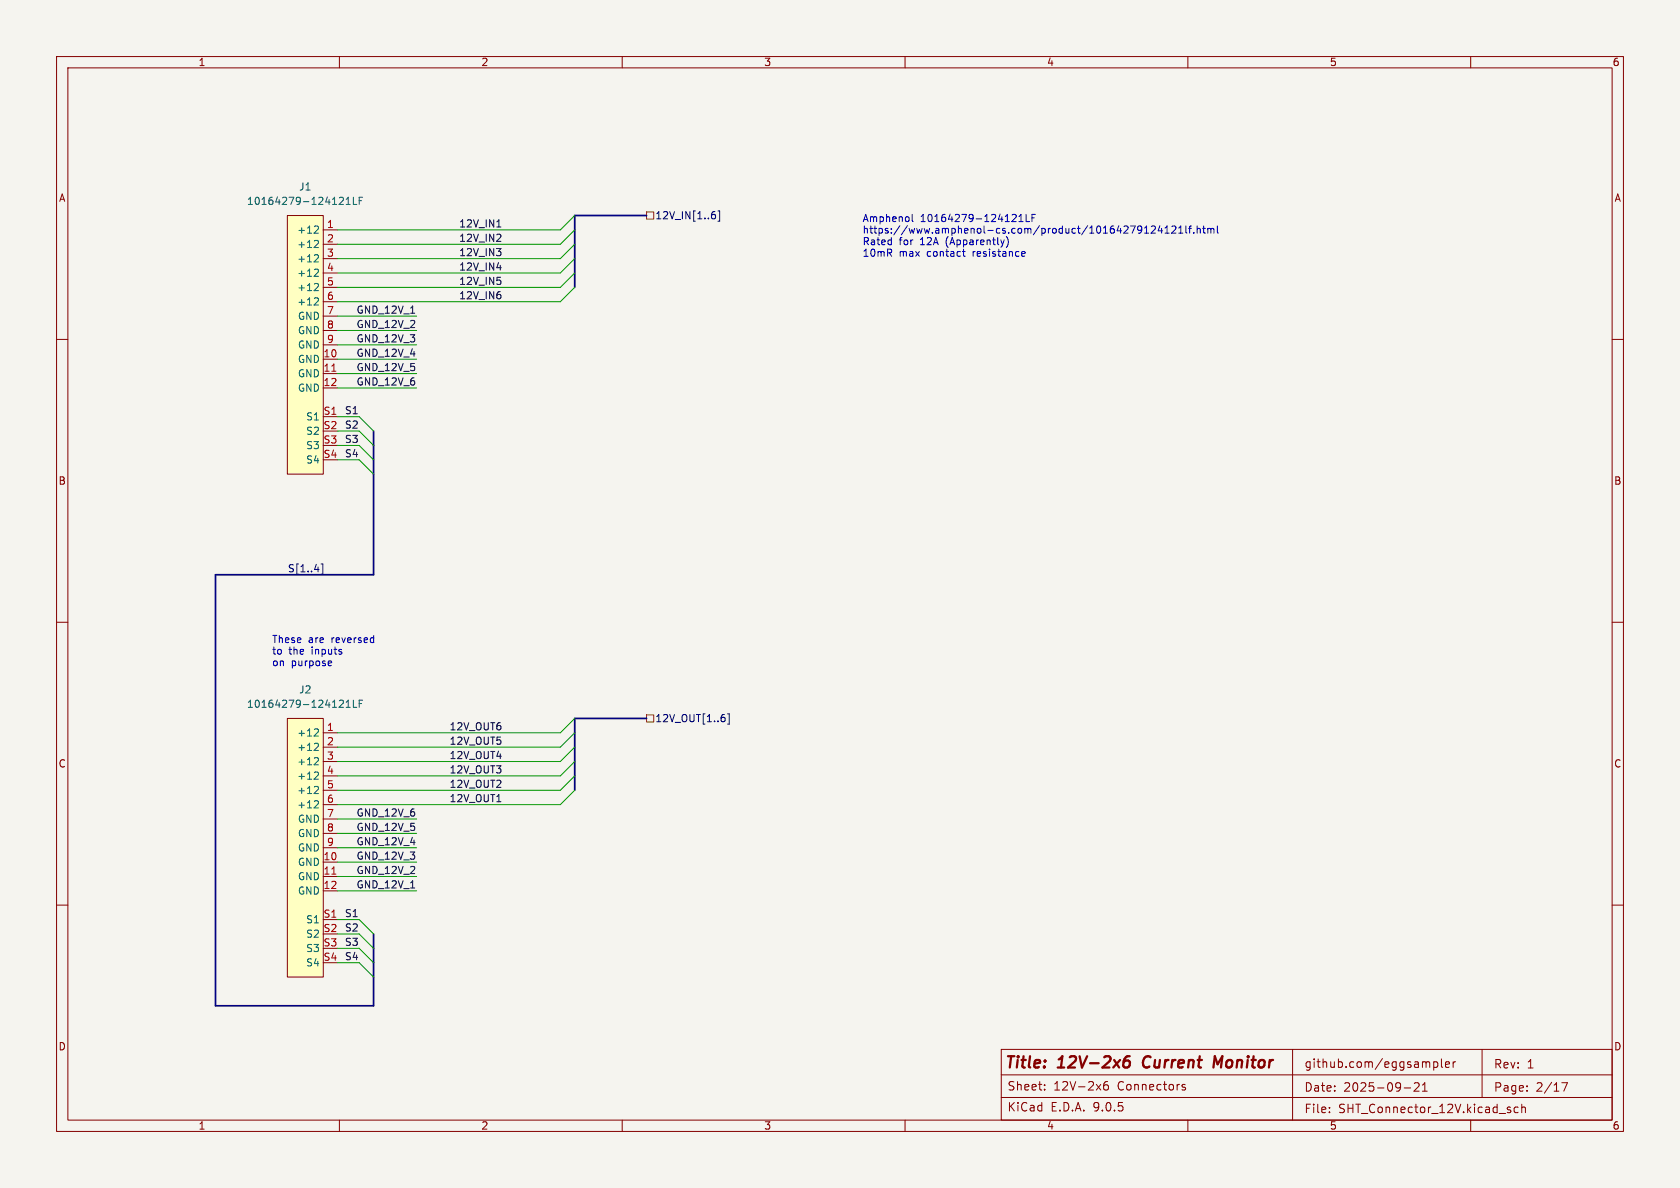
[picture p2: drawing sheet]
<svg xmlns="http://www.w3.org/2000/svg" width="297mm" height="210mm" viewBox="0 0 297 210" stroke-linecap="round" stroke-linejoin="round" font-family="sans-serif">
<path d="M0 0h297v210h-297z" fill="#f5f4ef" stroke="#f5f4ef" stroke-width=".18"/>
<g fill="none" stroke="#840000" stroke-width=".18">
<path d="M10 10h277v190h-277zM12 12h273v186h-273zM60 10v2M110 10v2M160 10v2M210 10v2M260 10v2M10 60h2M285 60h2M10 110h2M285 110h2M10 160h2"/>
<path d="M285 160h2M60 198v2M110 198v2M160 198v2M177 194h108M177 190h108M177 185.5h108v12.5h-108zM184.7 192.6v.1M184.7 191.8v.1M195.8 191.2a.59 .59 0 0 0-.7 .6v.6l.1 .2 .5 .1 .2-.1 .1-.5-.2-.3h-.4l-.3 .3M209.5 191.8l-.3-.1-.2 .2v.2l.5 .2v.3h-.5M210 198v2"/>
<path d="M228.5 185.5v12.5M235 196.6v.1M235 195.8v.1M248.2 192.3h1.2M250 191.5l.6-.1 .2 .1 .1 .3-.9 1.1h.9M251.5 192.9h.8M251.5 191.8l.4-.4v1.5M253.5 187.7v1.5M253.5 187.8l.4-.1 .3 .3v.4l-.2 .2h-.5M254.8 187.2v1.3l.2 .2M255.5 188.2l.8-.2-.1-.2-.4-.1-.3 .2 .1 .7h.6M256.9 187.7v1"/>
<path d="M257.3 187.7l-.3 .1-.1 .2M260 198v2M262 185.5v8.5M266.9 196.2l.2 .2-.2 .3M266.9 195.7l.1 .1M268.4 195.8l-.4-.1-.3 .3v.4l.1 .2h.6M269 195.8l.2-.1 .4 .1 .1 .9M269 195.2v1.5M270 192.8v.1M270 192v.1M276.1 191.4h1l-.6 1.5"/>
</g>
<path d="M198.7 187.7a.64 .64 0 0 1 1 0v.6a.66 .66 0 0 1-1 .3M199.7 186.7a.81 .81 0 0 0-.9 .5M202.3 187a1.27 1.27 0 0 0 0 1.6M216.1 186.7l-.8 1.4-.5-1.4-.3 2" fill="none" stroke="#840000" stroke-width=".4"/>
<path d="M50.8 38.1h6.3v45.7h-6.3z" fill="#ffffc2"/>
<g fill="none" stroke="#840000" stroke-width=".18">
<path d="M50.8 38.1h6.3v45.7h-6.3zM57.1 40.6h2.6M57.1 43.2h2.6M57.1 45.7h2.6M57.1 48.3h2.6M57.1 50.8h2.6M57.1 53.3h2.6M57.1 55.9h2.6M57.1 58.4h2.6M57.1 61h2.6M57.1 63.5h2.6M57.1 66h2.6"/>
<path d="M57.1 68.6h2.6M57.1 73.7h2.6"/>
</g>
<path d="M55.8 39.9l.4 .1 .1 .3-.8 .9h.8M60.5 34.9l.2 .2v.3l-.8 .7h.8M61.2 36.1h.7M61.2 35.2l.4-.3v1.2M62.5 34.9v1.2h.6M63.5 35.5h.4M64.1 34.9h-.6v1.2M55.8 42.5l.4 .1 .1 .3-.8 .9h.8M55.8 45l.4 .1 .1 .3-.8 .9h.8M55.8 47.6h.4l.1 .3-.8 .9h.8M55.8 50.1l.4 .1 .1 .3-.8 .9h.8M55.8 52.6l.4 .1 .1 .3-.8 .9h.8" fill="none" stroke="#006464" stroke-width=".18"/>
<path d="M58.7 65.6h.7" fill="none" stroke="#a90000" stroke-width=".18"/>
<path d="M50.8 127h6.3v45.7h-6.3z" fill="#ffffc2"/>
<g fill="none" stroke="#840000" stroke-width=".18">
<path d="M50.8 127h6.3v45.7h-6.3zM57.1 129.5h2.6M57.1 132.1h2.6M57.1 134.6h2.6M57.1 137.2h2.6M57.1 139.7h2.6M57.1 142.2h2.6M57.1 144.8h2.6M57.1 147.3h2.6M57.1 149.9h2.6M57.1 152.4h2.6M57.1 154.9h2.6"/>
<path d="M57.1 157.5h2.6M57.1 162.6h2.6"/>
</g>
<path d="M55.8 128.8l.4 .1 .1 .3-.8 .9h.8M55.8 131.4l.4 .1 .1 .3-.8 .9h.8M55.8 133.9l.4 .1 .1 .3-.8 .9h.8M55.8 136.5h.4l.1 .3-.8 .9h.8M55.8 139l.4 .1 .1 .3-.8 .9h.8M60.5 123.8l.2 .2v.3l-.8 .7h.8M61.2 125h.7M61.2 124.1l.4-.3v1.2M62.5 123.8v1.2h.6M63.5 124.4h.4M64.1 123.8h-.6v1.2M55.8 141.5l.4 .1 .1 .3-.8 .9h.8" fill="none" stroke="#006464" stroke-width=".18"/>
<path d="M58.7 154.5h.7" fill="none" stroke="#a90000" stroke-width=".18"/>
<path d="M126 37.9h.3l.2 .2-.1 .5-.4 .1M126.4 37.4l-.4 .1M126.9 37.3h.3v1.8h-.3M56.8 99.7h.3v1.8h-.3M127.8 126.3h.3M128 126.8l.2 .2v.3l-.2 .3M128.6 126.2h.3v1.8h-.3" fill="none" stroke="#000084" stroke-width=".18"/>
<path d="M114.3 37.5h1.3v1.2h-1.3zM114.3 126.4h1.3v1.2h-1.3z" fill="none" stroke="#725600" stroke-width=".18"/>
<path d="M72.6 55.4h.7M87.8 43.9h.8l-.5 .5M87.8 40.1h.8M87.8 47.3h.8M88.4 41.5l.2 .1-.1 .3-.7 .8h.8M88.5 49.6v.6M88.5 44.5v.6M88.5 52.2v.5M72.6 157h.7M87.8 141.7h.8" fill="none" stroke="#0f0f0f" stroke-width=".18"/>
<path d="M114.3 38.1h-12.7v12.7M66 76.2v25.4h-27.9v76.2h27.9v-12.7M114.3 127h-12.7v12.7" fill="none" stroke="#000084" stroke-width=".3"/>
<g fill="none" stroke="#009600" stroke-width=".18">
<path d="M101.6 38.1l-2.5 2.5h-39.4M59.7 58.4h14M59.7 55.9h14M101.6 45.7l-2.5 2.6h-39.4M101.6 48.3l-2.5 2.5h-39.4M101.6 40.6l-2.5 2.6h-39.4M101.6 50.8l-2.5 2.5h-39.4M101.6 43.2l-2.5 2.5h-39.4M59.7 78.7h3.8l2.5 2.6M59.7 76.2h3.8l2.5 2.5M59.7 68.6h14M59.7 73.7h3.8l2.5 2.5"/>
<path d="M59.7 66h14M59.7 63.5h14M59.7 61h14M59.7 81.3h3.8l2.5 2.5M101.6 134.6l-2.5 2.6h-39.4M101.6 139.7l-2.5 2.5h-39.4M101.6 137.2l-2.5 2.5h-39.4M101.6 132.1l-2.5 2.5h-39.4M101.6 127l-2.5 2.5h-39.4M101.6 129.5l-2.5 2.6h-39.4M59.7 147.3h14M59.7 144.8h14"/>
<path d="M59.7 149.9h14M59.7 157.5h14M59.7 154.9h14M59.7 152.4h14M59.7 162.6h3.8l2.5 2.5M59.7 170.2h3.8l2.5 2.5M59.7 167.6h3.8l2.5 2.6M59.7 165.1h3.8l2.5 2.5"/>
</g>
<g fill="none" stroke="#0000c2" stroke-width=".18">
<path d="M161.3 37.9v1.1l.2 .2M180.1 39.2h.8M180.1 38.3l.4-.4v1.3M181.4 37.9v1.3h.6M182.4 38.5h.5M183 37.9h-.6v1.3M205.1 39.9l-.3 .9h.7M209.6 39.9v1.1l.2 .2M210.6 39.9l-.3 .2v1.1M211.6 39.9v1.3M212.8 39.9v1.1l.3 .2M215.2 39.9v1.1l.2 .2"/>
<path d="M170.3 44v1.1l.3 .2M178.2 42.4v.8l-.3 .5M180.8 44.5h.4v.3l-.6 .1M181.2 45.2l-.4 .1M202.3 41.2h.8M202.3 40.3l.4-.4v1.3M203.5 40.1l.5-.2 .3 .4-.8 .9h.8M205.4 40.4v.8M206 41.2h.7M206 40.3l.3-.4v1.3M207.2 40.1l.5-.2 .2 .4-.8 .9h.8M208.4 41.2h.7"/>
<path d="M208.4 40.3l.3-.4v1.3M210.1 40.4h.5M211 41.1v.1M211.6 40.5l.2-.1h.3l.1 .8M212.6 40.4h.5M213.5 40.5l.4-.1 .2 .2M213.5 40.4v.8M214.1 40.6l.1-.2h.3l.1 .8M214.1 40.6v.6M58.6 117.6l-.4 .1M58.6 117v.1l-.6 .2"/>
</g>
<g font-size="2.8" fill="#840000">
<text x="177.5" y="189.4">Title:</text>
<text x="187.2" y="189.4">12V-2x6</text>
<text x="202.9" y="189.4">Current</text>
<text x="216.2" y="189.4">Monitor</text>
</g>
<g font-size="2.1" fill="#840000">
<text x="230.5" y="189">github.com/eggsampler</text>
<text x="264" y="189.1">Rev:</text>
<text x="269.9" y="189.1">1</text>
<text x="178" y="196.7">KiCad</text>
<text x="178" y="193">Sheet:</text>
<text x="185.7" y="196.7">E.D.A.</text>
<text x="186.2" y="193">12V-2x6</text>
<text x="193.3" y="196.7">9.0.5</text>
<text x="197.6" y="193">Connectors</text>
<text x="230.5" y="193.2">Date:</text>
<text x="230.5" y="197">File:</text>
<text x="236.6" y="197">SHT_Connector_12V.kicad_sch</text>
<text x="237.5" y="193.2">2025-09-21</text>
<text x="264" y="193.2">Page:</text>
<text x="271.5" y="193.2">2/17</text>
</g>
<g font-size="1.8" fill="#840000">
<text x="35" y="11.9">1</text>
<text x="85" y="11.9">2</text>
<text x="135" y="11.9">3</text>
<text x="185" y="11.9">4</text>
<text x="235" y="11.9">5</text>
<text x="285" y="11.9">6</text>
<text x="10.3" y="35.9">A</text>
<text x="285.3" y="35.9">A</text>
<text x="10.3" y="85.9">B</text>
<text x="285.3" y="85.9">B</text>
<text x="10.3" y="135.9">C</text>
<text x="285.3" y="135.9">C</text>
<text x="10.3" y="185.9">D</text>
<text x="285.3" y="185.9">D</text>
<text x="35" y="199.9">1</text>
<text x="85" y="199.9">2</text>
<text x="135" y="199.9">3</text>
<text x="185" y="199.9">4</text>
<text x="235" y="199.9">5</text>
<text x="285" y="199.9">6</text>
</g>
<g font-size="1.8" fill="#006464">
<text x="52.8" y="33.9">J1</text>
<text x="43.6" y="36.4">10164279-124121LF</text>
<text x="52.4" y="41.5">+12</text>
<text x="52.4" y="44">+12</text>
<text x="52.4" y="46.6">+12</text>
<text x="52.4" y="49.1">+12</text>
<text x="52.4" y="51.7">+12</text>
<text x="52.4" y="54.2">+12</text>
<text x="52.6" y="56.7">GND</text>
<text x="52.6" y="59.3">GND</text>
<text x="52.6" y="61.8">GND</text>
<text x="52.6" y="64.4">GND</text>
<text x="52.6" y="66.9">GND</text>
<text x="52.6" y="69.4">GND</text>
<text x="54" y="74.5">S1</text>
<text x="54" y="77.1">S2</text>
<text x="54" y="79.6">S3</text>
<text x="54" y="82.1">S4</text>
<text x="43.6" y="125.3">10164279-124121LF</text>
<text x="52.8" y="122.8">J2</text>
<text x="52.4" y="130.4">+12</text>
<text x="52.4" y="132.9">+12</text>
<text x="52.4" y="135.5">+12</text>
<text x="52.4" y="138">+12</text>
<text x="52.4" y="140.6">+12</text>
<text x="52.4" y="143.1">+12</text>
<text x="52.6" y="145.6">GND</text>
<text x="52.6" y="148.2">GND</text>
<text x="52.6" y="150.7">GND</text>
<text x="52.6" y="153.3">GND</text>
<text x="52.6" y="155.8">GND</text>
<text x="52.6" y="158.3">GND</text>
<text x="54" y="163.4">S1</text>
<text x="54" y="166">S2</text>
<text x="54" y="168.5">S3</text>
<text x="54" y="171">S4</text>
</g>
<g font-size="1.8" fill="#a90000">
<text x="57.7" y="40.4">1</text>
<text x="57.7" y="42.9">2</text>
<text x="57.7" y="45.5">3</text>
<text x="57.7" y="48">4</text>
<text x="57.7" y="50.5">5</text>
<text x="57.7" y="53.1">6</text>
<text x="57.7" y="55.6">7</text>
<text x="57.7" y="58.2">8</text>
<text x="57.1" y="63.2">10</text>
<text x="57.1" y="65.8">11</text>
<text x="57.7" y="60.7">9</text>
<text x="57.1" y="68.3">12</text>
<text x="57.1" y="73.4">S1</text>
<text x="57.1" y="75.9">S2</text>
<text x="57.1" y="78.5">S3</text>
<text x="57.1" y="81">S4</text>
<text x="57.7" y="129.3">1</text>
<text x="57.7" y="131.8">2</text>
<text x="57.7" y="134.4">3</text>
<text x="57.7" y="136.9">4</text>
<text x="57.7" y="139.4">5</text>
<text x="57.7" y="142">6</text>
<text x="57.7" y="144.5">7</text>
<text x="57.7" y="147.1">8</text>
<text x="57.7" y="149.6">9</text>
<text x="57.1" y="152.1">10</text>
<text x="57.1" y="154.7">11</text>
<text x="57.1" y="157.2">12</text>
<text x="57.1" y="162.3">S1</text>
<text x="57.1" y="164.8">S2</text>
<text x="57.1" y="167.4">S3</text>
<text x="57.1" y="169.9">S4</text>
</g>
<g font-size="1.8" fill="#0f0f0f">
<text x="81.1" y="40.3">12V_IN1</text>
<text x="81.1" y="47.9">12V_IN4</text>
<text x="81.1" y="42.8">12V_IN2</text>
<text x="81.1" y="45.4">12V_IN3</text>
<text x="81.1" y="50.5">12V_IN5</text>
<text x="81.1" y="53">12V_IN6</text>
<text x="62.9" y="58.1">GND_12V_2</text>
<text x="62.9" y="55.5">GND_12V_1</text>
<text x="62.9" y="60.6">GND_12V_3</text>
<text x="62.9" y="65.7">GND_12V_5</text>
<text x="62.9" y="63.2">GND_12V_4</text>
<text x="62.9" y="68.2">GND_12V_6</text>
<text x="60.9" y="75.9">S2</text>
<text x="60.9" y="73.3">S1</text>
<text x="60.9" y="78.4">S3</text>
<text x="60.9" y="80.9">S4</text>
<text x="79.4" y="131.7">12V_OUT5</text>
<text x="79.4" y="129.2">12V_OUT6</text>
<text x="79.4" y="134.3">12V_OUT4</text>
<text x="79.4" y="136.8">12V_OUT3</text>
<text x="79.4" y="141.9">12V_OUT1</text>
<text x="79.4" y="139.4">12V_OUT2</text>
<text x="62.9" y="147">GND_12V_5</text>
<text x="62.9" y="149.5">GND_12V_4</text>
<text x="62.9" y="144.4">GND_12V_6</text>
<text x="62.9" y="154.6">GND_12V_2</text>
<text x="62.9" y="152.1">GND_12V_3</text>
<text x="62.9" y="157.1">GND_12V_1</text>
<text x="60.9" y="167.3">S3</text>
<text x="60.9" y="162.2">S1</text>
<text x="60.9" y="164.8">S2</text>
<text x="60.9" y="169.8">S4</text>
</g>
<g font-size="1.8" fill="#000084">
<text x="115.8" y="39">12V_IN[1..6]</text>
<text x="50.8" y="101.3">S[1..4]</text>
<text x="115.8" y="127.9">12V_OUT[1..6]</text>
</g>
<g font-size="1.8" fill="#0000c2">
<text x="152.4" y="39.6">Amphenol</text>
<text x="152.4" y="41.6">https://www.amphenol-cs.com/product/10164279124121lf.html</text>
<text x="162.7" y="39.6">10164279-124121LF</text>
<text x="152.4" y="43.7">Rated</text>
<text x="152.4" y="45.7">10mR</text>
<text x="159" y="43.7">for</text>
<text x="159" y="45.7">max</text>
<text x="162.8" y="43.7">12A</text>
<text x="164" y="45.7">contact</text>
<text x="167.5" y="43.7">(Apparently)</text>
<text x="172.2" y="45.7">resistance</text>
<text x="48" y="114">These</text>
<text x="54.5" y="114">are</text>
<text x="58.7" y="114">reversed</text>
<text x="48" y="116">to</text>
<text x="48" y="118.1">on</text>
<text x="51.1" y="116">the</text>
<text x="51.5" y="118.1">purpose</text>
<text x="55.2" y="116">inputs</text>
</g>
</svg>
